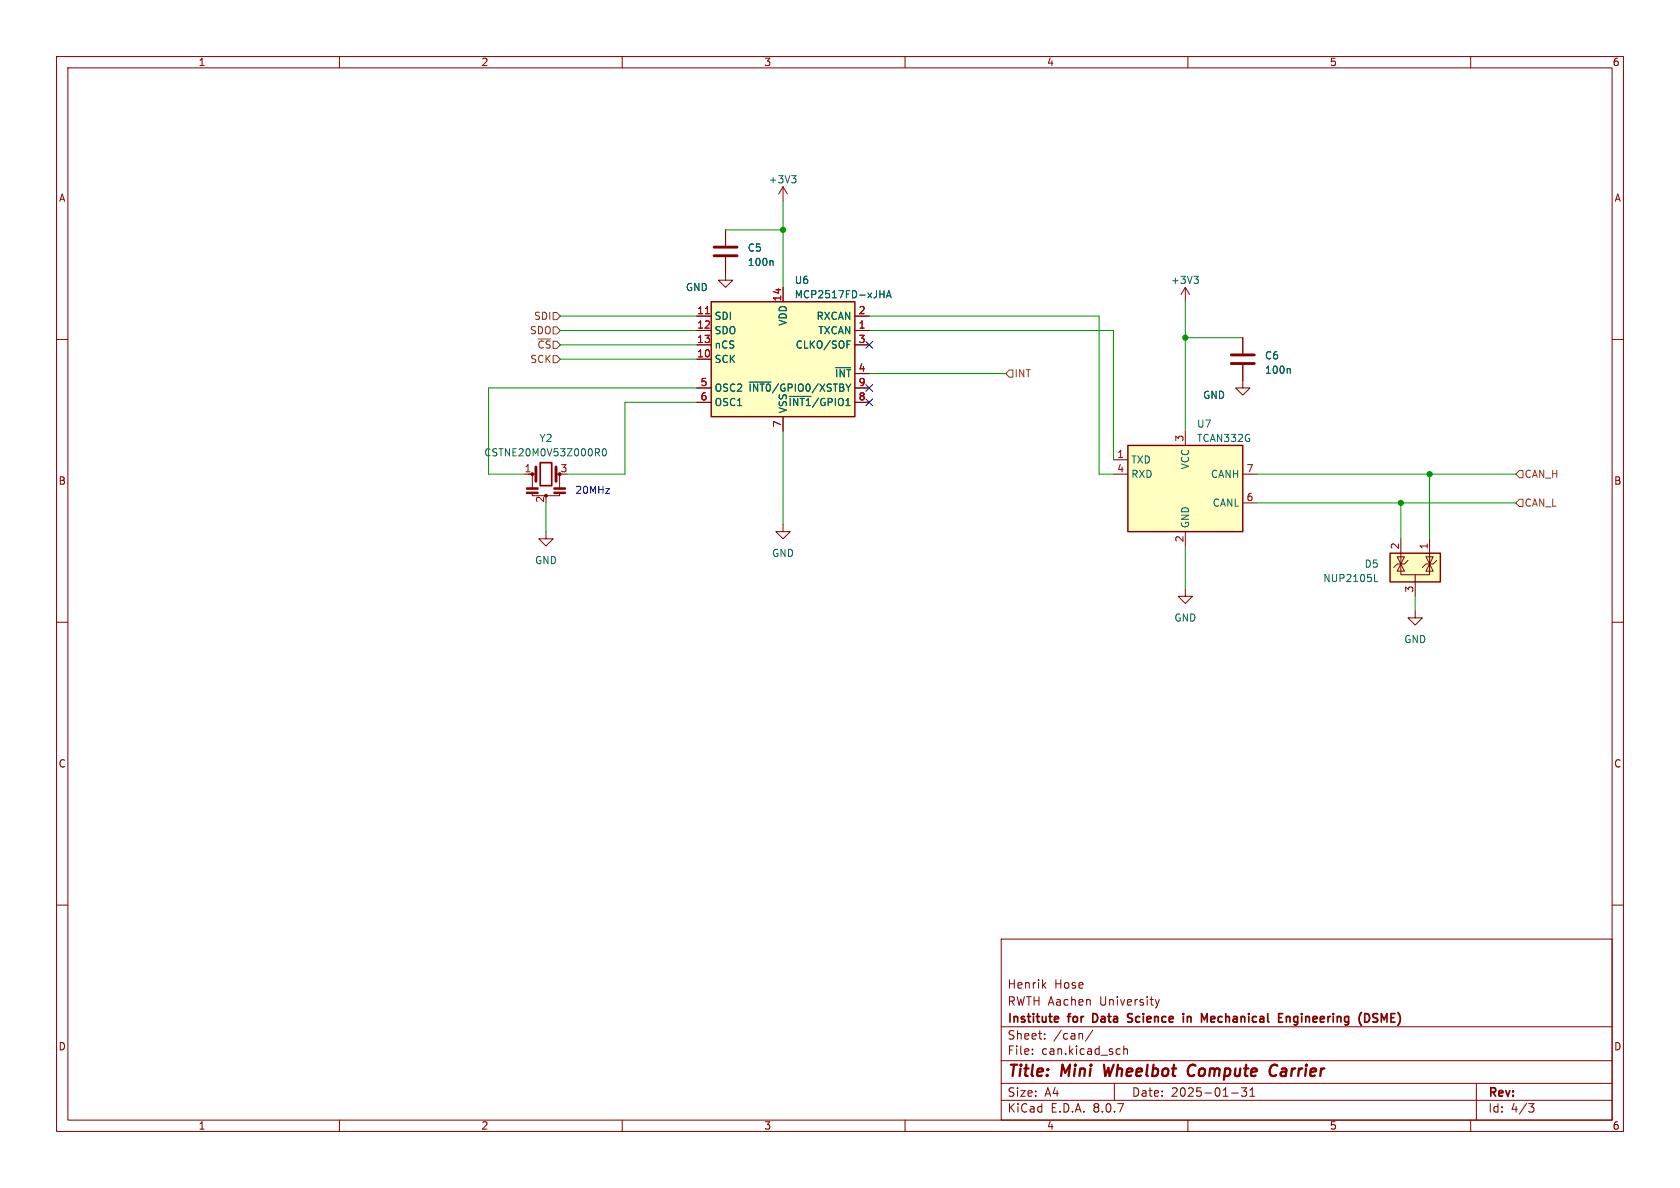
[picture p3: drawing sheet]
<svg xmlns="http://www.w3.org/2000/svg" width="297mm" height="210mm" viewBox="0 0 297 210" stroke-linecap="round" stroke-linejoin="round" font-family="sans-serif">
<g fill="none" stroke="#840000" stroke-width=".18">
<path d="M10 10h277v190h-277zM12 12h273v186h-273zM60 10v2M110 10v2M160 10v2M210 10v2M260 10v2M10 60h2M219.7 67.3v1.3h1.3l-1.3 1.3-1.3-1.3h1.3M285 60h2M10 110h2M250.2 108v1.2h1.3l-1.3 1.3-1.3-1.3h1.3"/>
<path d="M285 110h2M10 160h2M177 166h108v32h-108zM184.5 174.1l.4 .6M184.9 173.7l-.6 .6M204.2 176.7l.4 1M204.6 177.7l-.1 .4-.3 .1M205 176.7l-.4 1M285 160h2M60 198v2M110 198v2M160 198v2"/>
<path d="M177 194.5h108M177 191.5h108M177 187.5h108M177 181.5h108M182.5 186.3v.1M182.5 185.5v.1M184.7 183.6v.1M184.7 182.8v.1M193.2 182.1l-1.3 2M197 191.5v3M197.9 185.4l.1 .1M198 186.3l-.1 .1"/>
<path d="M198.7 184.9v1.5M198.7 185.5l.2-.1 .3 .1 .1 .9M210 198v2M217.7 193.2h1.2M220.4 192.3l-.5 .6 .4 .1v.7l-.2 .1h-.4l-.2-.1M221 193.8h.8M221 192.7l.4-.4v1.5M260 198v2M261 191.5v6.5M270.2 195.1h1l-.5 .6 .4 .1 .1 .5-.3 .3h-.4"/>
</g>
<path d="M195.2 188.2l.2 2 .6-1.4M211 188.2a1.13 1.13 0 0 0-1 .7 1.13 1.13 0 0 0 .3 1.2l.2 .1 .5-.1M225.6 190a.73 .73 0 0 1-.9 .1M225.8 188.4a.69 .69 0 0 0-1 .1" fill="none" stroke="#840000" stroke-width=".4"/>
<g fill="none" stroke="#840000" stroke-width=".3">
<path d="M186.6 179.7l.5 .1v.2l-.7 .2M193.6 179.2h-.4v1.5h.4M200.2 179.3l-.6-.1-.3 .3 .2 .3 .6 .2M209.2 179.2v.1M209.9 179.7v1M210.5 179.8l-.4-.1-.2 .1M214.6 179.7h-.3l-.2 .2v.7l.5 .1M226.1 179.2h.7M227.4 179.8l.2-.1 .4 .1 .1 .9M227.4 179.7v1M241.6 179.2a.81 .81 0 0 1 .5 .7 .81 .81 0 0 1-.5 .8M243.3 179.2h-.3l-.3 .3 .1 .3 .5 .2"/>
<path d="M187.1 180.6l-.5 .1M199.3 180.6h.8M214.8 180l-.7 .2M226.1 180.7h.7M242.7 180.6l.6 .1"/>
</g>
<path d="M245.7 97.8h8.9v5.1h-8.9z" fill="#ffffc2"/>
<path d="M245.7 97.8h8.9v5.1h-8.9z" fill="none" stroke="#840000" stroke-width=".25"/>
<g fill="none" stroke="#840000" stroke-width=".18">
<path d="M138.4 33l-.7 1.3M138.4 33v2.6M138.4 33l.8 1.3M128.3 45.5v4h1.2l-1.2 1.3-1.3-1.3h1.3M128.3 40.6v2.8M138.4 92.7v1.3h1.3l-1.3 1.3-1.2-1.3h1.2M247 98.4h1.3l-.7 1.3zM247.6 99.7v1.9h5.1v-1.9M247.6 99.7l.7 1.3h-1.3zM247.6 95.3v4.4M248.9 99.1l-.6 .6h-1.3l-.6 .6M252.7 99.7l.7 1.3h-1.3z"/>
<path d="M252.7 99.1v.6l-.6-1.3h1.3l-.7 1.3M252.7 95.3v4.4M254 99.1l-.6 .6h-1.3l-.6 .6M209.5 104.1v1.3h1.3l-1.3 1.3-1.2-1.3h1.2M250.2 101.6v3.8"/>
</g>
<path d="M139.9 31.1h.8l-.4 .4M140.5 31.5l.2 .3v.3l-.2 .2M136.5 46.1l.2 .2v.6M243 102.8h.6" fill="none" stroke="#006464" stroke-width=".18"/>
<path d="M126.2 45.2h4.1M126.2 43.7h4.1" fill="none" stroke="#840000" stroke-width=".51"/>
<path d="M125.7 53.3h25.4v20.4h-25.4z" fill="#ffffc2"/>
<path d="M125.7 53.3h25.4v20.4h-25.4z" fill="none" stroke="#840000" stroke-width=".25"/>
<g fill="none" stroke="#840000" stroke-width=".18">
<path d="M123.2 58.4h2.5M123.2 55.9h2.5M138.4 50.8v2.5M151.1 58.4h2.6M151.1 55.9h2.6M123.2 63.5h2.5M123.2 61h2.5M123.2 68.6h2.5M123.2 71.1h2.5M138.4 73.7v2.5M151.1 61h2.6M151.1 66h2.6"/>
<path d="M151.1 68.6h2.6M151.1 71.1h2.6"/>
</g>
<path d="M124.7 55.5h.7" fill="none" stroke="#a90000" stroke-width=".18"/>
<path d="M155.6 52h.7M156.3 51.4v1.2M156.7 52.6l.4-1.2 .5 1.2M156.8 52.3h.6M132.4 67.5h3.9M139.5 70.1h3.9M147.7 65h2.7M149.7 60.9h.5M149.7 60.3h.6" fill="none" stroke="#006464" stroke-width=".18"/>
<path d="M199.4 78.7h20.3v15.3h-20.3z" fill="#ffffc2"/>
<path d="M199.4 78.7h20.3v15.3h-20.3z" fill="none" stroke="#840000" stroke-width=".25"/>
<g fill="none" stroke="#840000" stroke-width=".18">
<path d="M123.2 58.4h2.5M123.2 55.9h2.5M128.3 40.6v2.8M128.3 45.5v2.8M138.4 50.8v2.5M151.1 58.4h2.6M151.1 55.9h2.6M209.5 50.8v2.5M209.5 50.8l-.7 1.3M209.5 50.8l.8 1.3M219.7 59.7v2.8M123.2 63.5h2.5"/>
<path d="M123.2 61h2.5M123.2 68.6h2.5M123.2 71.1h2.5M138.4 73.7v2.5M151.1 61h2.6M151.1 66h2.6M151.1 68.6h2.6M151.1 71.1h2.6M209.5 76.2v2.5M219.7 64.5v2.8M92.7 83.8h1.9M94.1 87.1v.5h4.8v-.5"/>
<path d="M94.1 83.8v2.4M96.5 94v1.3h1.3l-1.3 1.2-1.3-1.2h1.3M98.4 83.8h.7M98.9 83.8v2.6M196.8 81.3h2.6M196.8 83.8h2.6M209.5 94v2.5M219.7 83.8h2.5M219.7 88.9h2.5"/>
</g>
<g fill="none" stroke="#006464" stroke-width=".18">
<path d="M136.5 46.1l.2 .2v.6M155.6 52h.7M156.3 51.4v1.2M156.7 52.6l.4-1.2 .5 1.2M156.8 52.3h.6M211.1 48.8h.7l-.4 .5M211.6 49.3l.2 .3v.3l-.2 .2M105.6 80l.4 .6M105.9 79.4l.1 .2-.1 .3M106.6 79.4l.2-.1a.68 .68 0 0 1 .4 .7 .68 .68 0 0 1-.4 .6l-.2-.1-.1-.4zM132.4 67.5h3.9M139.5 70.1h3.9"/>
<path d="M147.7 65h2.7M149.7 60.9h.5M149.7 60.3h.6M227.9 65.1l.2 .2v.7"/>
</g>
<path d="M217.7 64.3h4M217.7 62.7h4M94.7 82.6v2.5M98.3 82.6v2.5" fill="none" stroke="#840000" stroke-width=".51"/>
<g fill="#840000" stroke="#840000" stroke-width=".18">
<path d="M93.1 87h2v.2h-2z"/>
<path d="M93.1 86.2h2v.3h-2z"/>
<path d="M97.9 87h2v.2h-2z"/>
<path d="M97.9 86.2h2v.3h-2z"/>
<circle cx="94.1" cy="83.8" r=".25"/>
<circle cx="96.5" cy="87.6" r=".25"/>
</g>
<path d="M95.5 81.8h2v4.1h-2z" fill="none" stroke="#840000" stroke-width=".3"/>
<path d="M97.8 57.8h.6l.7 .6-.7 .7h-.6zM97.8 55.2h.6l.7 .7-.7 .6h-.6zM97.8 62.9h.6l.7 .6-.7 .6h-.6zM177.8 66l.6-.6h.7v1.3h-.7zM268.6 83.2h.6v1.3h-.6l-.6-.7zM268.6 88.3h.6v1.2h-.6l-.6-.6z" fill="none" stroke="#725600" stroke-width=".18"/>
<g fill="none" stroke="#009600" stroke-width=".18">
<path d="M138.4 35.6v15.2M99.1 58.4h24.1M99.1 55.9h24.1M128.3 40.6h10.1M153.7 58.4h43.1v22.9M153.7 55.9h40.6v27.9h2.5M209.5 53.3v22.9M209.5 59.7h10.2M99.1 61h24.1M99.1 63.5h24.1M123.2 68.6h-36.8v15.2h6.3M123.2 71.1h-12.7v12.7h-10.2"/>
<path d="M138.4 76.2v16.5M153.7 66h24.1M96.5 88.9v5.1M209.5 96.5v7.6M222.2 83.8h45.8M222.2 88.9h45.8M247.6 88.9v6.4M252.7 83.8v11.5M250.2 105.4v2.6"/>
</g>
<path d="M153.1 70.5l1.2 1.2M153.1 68l1.2 1.2M153.1 60.4l1.2 1.2M154.3 70.5l-1.2 1.2M154.3 68l-1.2 1.2M154.3 60.4l-1.2 1.2" fill="none" stroke="#000084" stroke-width=".18"/>
<path d="M124.7 55.5h.7" fill="none" stroke="#a90000" stroke-width=".18"/>
<g fill="#009600" stroke="#009600" stroke-width=".18">
<circle cx="209.5" cy="59.7" r=".46"/>
<circle cx="252.7" cy="83.8" r=".46"/>
<circle cx="247.6" cy="88.9" r=".46"/>
<circle cx="138.4" cy="40.6" r=".46"/>
</g>
<g font-size="2.8" fill="#840000">
<text x="178" y="190.9">Title:</text>
<text x="187.7" y="190.9">Mini</text>
<text x="196" y="190.9">Wheelbot</text>
<text x="211.6" y="190.9">Compute</text>
<text x="226.9" y="190.9">Carrier</text>
</g>
<g font-size="2.1" fill="#840000">
<text x="178" y="178">RWTH Aachen</text>
<text x="178" y="175">Henrik</text>
<text x="186.4" y="175">Hose</text>
<text x="194.5" y="178">University</text>
<text x="178" y="184">Sheet:</text>
<text x="178" y="181.2">Institute</text>
<text x="186.2" y="184">/can/</text>
<text x="189" y="181.2">for</text>
<text x="193.8" y="181.2">Data</text>
<text x="200.7" y="181.2">Science</text>
<text x="211" y="181.2">in</text>
<text x="214.9" y="181.2">Mechanical</text>
<text x="229.1" y="181.2">Engineering</text>
<text x="243.9" y="181.2">(DSME)</text>
<text x="178" y="186.7">File:</text>
<text x="184.1" y="186.7">can.kicad_sch</text>
<text x="178" y="196.9">KiCad</text>
<text x="178" y="194.1">Size:</text>
<text x="184.7" y="194.1">A4</text>
<text x="185.7" y="196.9">E.D.A.</text>
<text x="193.3" y="196.9">8.0.7</text>
<text x="200" y="194.1">Date:</text>
<text x="207" y="194.1">2025-01-31</text>
<text x="263" y="194.3">Rev:</text>
<text x="263" y="196.9">Id:</text>
<text x="267.1" y="196.9">4/3</text>
</g>
<g font-size="1.8" fill="#840000">
<text x="35" y="11.9">1</text>
<text x="85" y="11.9">2</text>
<text x="135" y="11.9">3</text>
<text x="185" y="11.9">4</text>
<text x="235" y="11.9">5</text>
<text x="285" y="11.9">6</text>
<text x="10.3" y="35.9">A</text>
<text x="285.3" y="35.9">A</text>
<text x="10.3" y="85.9">B</text>
<text x="285.3" y="85.9">B</text>
<text x="10.3" y="135.9">C</text>
<text x="285.3" y="135.9">C</text>
<text x="10.3" y="185.9">D</text>
<text x="285.3" y="185.9">D</text>
<text x="35" y="199.9">1</text>
<text x="85" y="199.9">2</text>
<text x="135" y="199.9">3</text>
<text x="185" y="199.9">4</text>
<text x="235" y="199.9">5</text>
<text x="285" y="199.9">6</text>
</g>
<g font-size="1.8" fill="#006464">
<text x="135.8" y="32.6">+3V3</text>
<text x="132.1" y="44.7">C5</text>
<text x="132.1" y="47.2">100n</text>
<text x="121.2" y="51.7">GND</text>
<text x="140.4" y="50.4">U6</text>
<text x="140.4" y="52.9">MCP2517FD-xJHA</text>
<text x="206.9" y="50.4">+3V3</text>
<text x="126.2" y="56.7">SDI</text>
<text x="126.2" y="59.3">SDO</text>
<text x="139.3" y="57.7" transform="rotate(-90 139.3 57.7)">VDD</text>
<text x="144.3" y="56.7">RXCAN</text>
<text x="144.6" y="59.3">TXCAN</text>
<text x="126.2" y="64.4">SCK</text>
<text x="126.2" y="61.8">nCS</text>
<text x="140.6" y="61.8">CLKO/SOF</text>
<text x="223.5" y="63.7">C6</text>
<text x="126.2" y="69.4">OSC2 ~{INT0}/GPIO0/XSTBY</text>
<text x="126.2" y="72">OSC1</text>
<text x="139.3" y="72">~{INT1}/GPIO1</text>
<text x="147.5" y="66.9">~{INT}</text>
<text x="212.6" y="70.7">GND</text>
<text x="223.5" y="66.3">100n</text>
<text x="139.3" y="73.2" transform="rotate(-90 139.3 73.2)">VSS</text>
<text x="211.5" y="75.8">U7</text>
<text x="85.5" y="80.9">CSTNE20M0V53Z000R0</text>
<text x="95.3" y="78.3">Y2</text>
<text x="199.9" y="82.1">TXD</text>
<text x="210.4" y="83.1" transform="rotate(-90 210.4 83.1)">VCC</text>
<text x="211.5" y="78.3">TCAN332G</text>
<text x="199.9" y="84.7">RXD</text>
<text x="214" y="84.7">CANH</text>
<text x="214.3" y="89.8">CANL</text>
<text x="210.4" y="93.5" transform="rotate(-90 210.4 93.5)">GND</text>
<text x="94.5" y="99.9">GND</text>
<text x="136.4" y="98.7">GND</text>
<text x="241.1" y="100.6">D5</text>
<text x="233.8" y="103.1">NUP2105L</text>
<text x="207.5" y="110.1">GND</text>
<text x="248.2" y="113.9">GND</text>
</g>
<g font-size="1.8" fill="#a90000">
<text x="138.2" y="53.4" transform="rotate(-90 138.2 53.4)">14</text>
<text x="123.1" y="55.6">11</text>
<text x="123.1" y="58.2">12</text>
<text x="151.7" y="58.2">1</text>
<text x="151.7" y="55.6">2</text>
<text x="123.1" y="63.2">10</text>
<text x="123.1" y="60.7">13</text>
<text x="151.7" y="60.7">3</text>
<text x="151.7" y="65.8">4</text>
<text x="123.8" y="68.3">5</text>
<text x="123.8" y="70.9">6</text>
<text x="151.7" y="70.9">8</text>
<text x="151.7" y="68.3">9</text>
<text x="138.2" y="75.6" transform="rotate(-90 138.2 75.6)">7</text>
<text x="92.6" y="83.6">1</text>
<text x="99" y="83.6">3</text>
<text x="197.4" y="81">1</text>
<text x="197.4" y="83.6">4</text>
<text x="209.3" y="78.2" transform="rotate(-90 209.3 78.2)">3</text>
<text x="220.3" y="83.6">7</text>
<text x="96.3" y="89" transform="rotate(-90 96.3 89)">2</text>
<text x="220.3" y="88.6">6</text>
<text x="209.3" y="96" transform="rotate(-90 209.3 96)">2</text>
<text x="247.4" y="97.2" transform="rotate(-90 247.4 97.2)">2</text>
<text x="252.5" y="97.2" transform="rotate(-90 252.5 97.2)">1</text>
<text x="249.9" y="104.8" transform="rotate(-90 249.9 104.8)">3</text>
</g>
<g font-size="1.8" fill="#725600">
<text x="93.6" y="59.3">SDO</text>
<text x="94.3" y="56.7">SDI</text>
<text x="93.6" y="64.4">SCK</text>
<text x="94.9" y="61.8">~{CS}</text>
<text x="179.3" y="66.9">INT</text>
<text x="269.4" y="84.7">CAN_H</text>
<text x="269.4" y="89.8">CAN_L</text>
</g>
<text font-size="1.8" fill="#0000c2" x="101.6" y="87.4">20MHz</text>
</svg>
